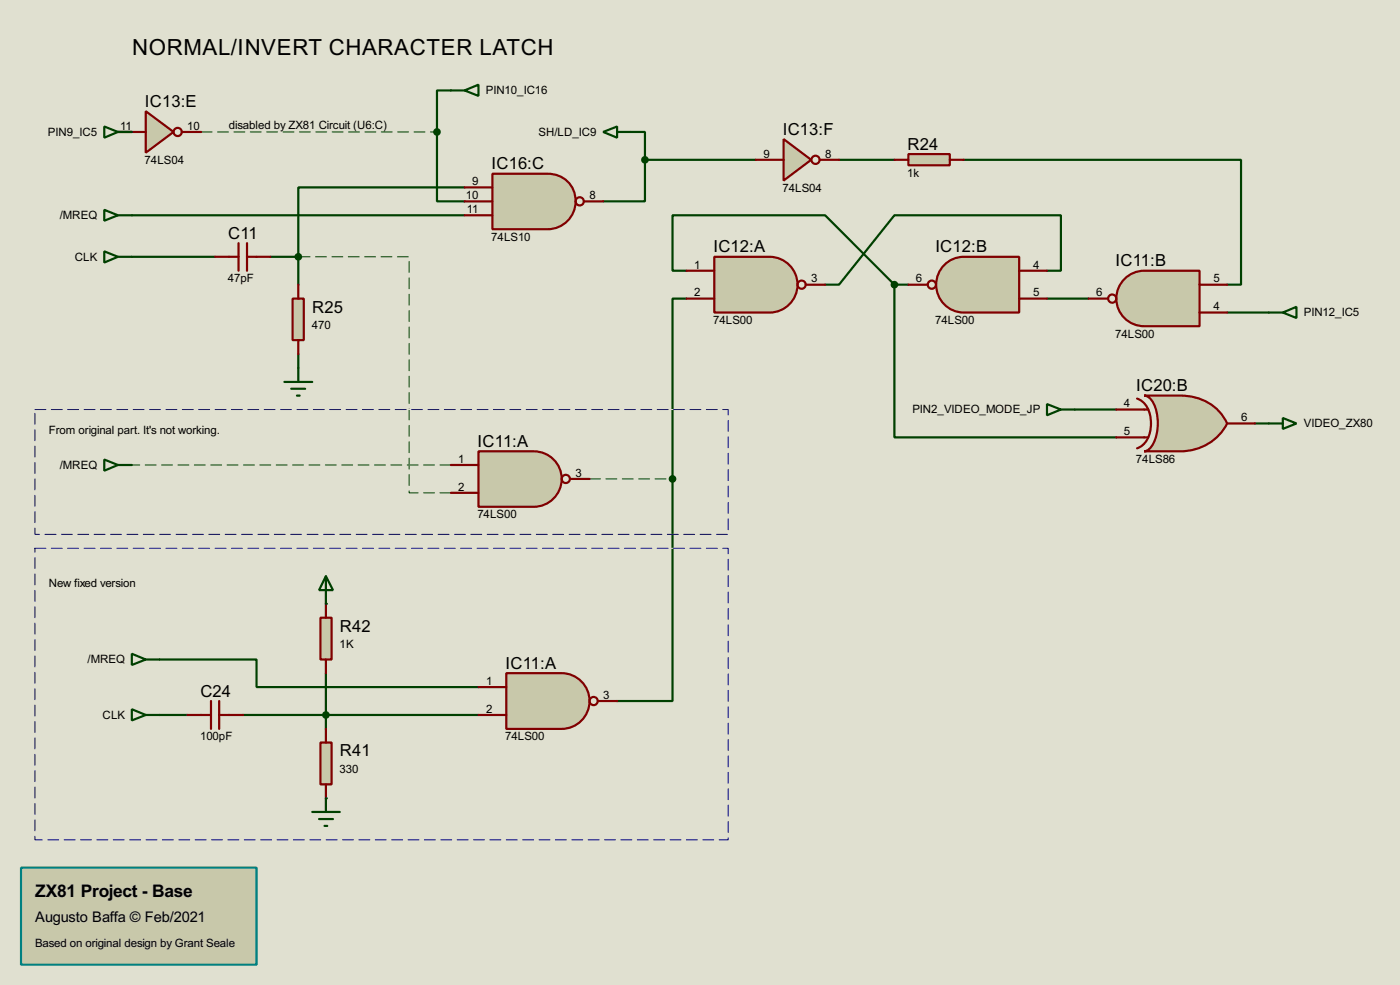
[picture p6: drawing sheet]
<svg xmlns="http://www.w3.org/2000/svg" width="256mm" height="180mm" viewBox="0 0 256 180" stroke-linecap="round" stroke-linejoin="round" font-family="sans-serif">
<path d="M0 0h256.5v180.3h-256.5z" fill="#e0e0d0"/>
<g fill="none" stroke="#004000" stroke-width=".4">
<path d="M24.2 39.4h60.9M80.1 24.2v12.7h5M85.1 34.3h-30.4v12.7M138.5 29.3h-20.3v7.6h-7.7M153.7 29.3h10.2M176.6 29.3h50.8v22.8h-2.6M24.2 47h15.2M49.6 47h5.1M54.7 47v5.1M125.8 49.6h-2.6v-10.2h28l12.7 12.7M163.9 52.1v28h40.6M163.9 52.1h2.5"/>
<path d="M191.8 49.6h2.6v-10.2h-30.5l-10.2 12.7h-2.5M191.8 54.7h7.6M54.7 64.8v2.6M229.9 77.5h2.6M29.3 120.7h17.7v5.1h40.7"/>
</g>
<path d="M36.9 24.2h43.2M54.7 47h20.3v43.2h7.6M24.2 85.1h58.4" fill="none" stroke="#e0e0d0" stroke-width=".18"/>
<path d="M36.9 24.2h43.2M82.6 90.2h-7.6v-43.2h-20.3M82.6 85.1h-58.4" fill="none" stroke="#004000" stroke-width=".18" stroke-dasharray="2 1"/>
<circle cx="59.7" cy="146.1" r=".2" fill="#004000"/>
<path d="M125.8 54.7h-2.6v73.6h-10.1M29.3 130.9h5M44.5 130.9h43.2M59.7 123.2v10.2" fill="none" stroke="#004000" stroke-width=".4"/>
<path d="M108 87.7h15.2" fill="none" stroke="#e0e0d0" stroke-width=".18"/>
<path d="M108 87.7h15.2" fill="none" stroke="#004000" stroke-width=".18" stroke-dasharray="2 1"/>
<circle cx="59.7" cy="110.5" r=".2" fill="#004000"/>
<path d="M82.6 16.6h-2.5v7.6M21.6 24.2h2.6M115.6 24.2h2.6v5.1M224.8 57.2h7.7M196.9 75h7.6" fill="none" stroke="#004000" stroke-width=".4"/>
<path d="M26.7 20.4l5.1 3.8-5.1 3.8z" fill="#c8c8aa" stroke="#800000" stroke-width=".4"/>
<g fill="none" stroke="#800000" stroke-width=".4">
<path d="M21.6 24.2h5.1M33.3 24.2h3.6"/>
<circle cx="32.5" cy="24.2" r=".75"/>
</g>
<path d="M143.6 25.5l5 3.8-5 3.8z" fill="#c8c8aa" stroke="#800000" stroke-width=".4"/>
<g fill="none" stroke="#800000" stroke-width=".4">
<path d="M138.5 29.3h5.1M150.2 29.3h3.5"/>
<circle cx="149.4" cy="29.3" r=".75"/>
</g>
<path d="M166.4 28.2h7.6v2.1h-7.6z" fill="#c8c8aa" stroke="#800000" stroke-width=".4"/>
<path d="M163.9 29.3h2.5M174 29.3h2.6" fill="none" stroke="#800000" stroke-width=".4"/>
<path d="M90.2 31.8h10.2a5.1 5.1 0 0 1 5.1 5.1 5.1 5.1 0 0 1-5.1 5.1h-10.2z" fill-rule="evenodd" fill="#c8c8aa" stroke="#800000" stroke-width=".4"/>
<g fill="none" stroke="#800000" stroke-width=".4">
<path d="M85.1 34.3h5.1M85.1 36.9h5.1M85.1 39.4h5.1M107 36.9h3.5"/>
<circle cx="106.2" cy="36.9" r=".75"/>
</g>
<path d="M87.7 82.6h10.1a5.1 5.1 0 0 1 5.1 5.1 5.1 5.1 0 0 1-5.1 5.1h-10.1z" fill-rule="evenodd" fill="#c8c8aa" stroke="#800000" stroke-width=".4"/>
<g fill="none" stroke="#800000" stroke-width=".4">
<path d="M82.6 85.1h5.1M82.6 90.2h5.1M104.4 87.7h3.6"/>
<circle cx="103.6" cy="87.7" r=".75"/>
</g>
<path d="M130.9 47h10.1a5.1 5.1 0 0 1 5.1 5.1 5.1 5.1 0 0 1-5.1 5.1h-10.1z" fill-rule="evenodd" fill="#c8c8aa" stroke="#800000" stroke-width=".4"/>
<g fill="none" stroke="#800000" stroke-width=".4">
<path d="M125.8 49.6h5.1M125.8 54.7h5.1M147.6 52.1h3.6"/>
<circle cx="146.8" cy="52.1" r=".75"/>
</g>
<path d="M173.3 48.2a5 5 0 0 1 3.3-1.2h10.1v10.2h-10.1a5.1 5.1 0 0 1-4.8-3.4 5.1 5.1 0 0 1 1.5-5.6z" fill-rule="evenodd" fill="#c8c8aa" stroke="#800000" stroke-width=".4"/>
<g fill="none" stroke="#800000" stroke-width=".4">
<path d="M166.4 52.1h3.6M186.7 49.6h5.1M186.7 54.7h5.1"/>
<circle cx="170.7" cy="52.1" r=".75"/>
</g>
<path d="M206.3 50.8a5.1 5.1 0 0 1 3.3-1.2h10.2v10.1h-10.2a5.1 5.1 0 0 1-4.8-3.3 5.1 5.1 0 0 1 1.5-5.6z" fill-rule="evenodd" fill="#c8c8aa" stroke="#800000" stroke-width=".4"/>
<g fill="none" stroke="#800000" stroke-width=".4">
<path d="M199.4 54.7h3.6M219.8 57.2h5M219.8 52.1h5"/>
<circle cx="203.7" cy="54.7" r=".75"/>
</g>
<path d="M53.6 54.7h2.1v7.6h-2.1z" fill="#c8c8aa" stroke="#800000" stroke-width=".4"/>
<path d="M39.4 47h4.3M43.7 44.5v5.1M45.3 44.5v5.1M45.3 47h4.3M54.7 52.1v2.6M54.7 62.3v2.5" fill="none" stroke="#800000" stroke-width=".4"/>
<path d="M209.6 72.4h6.6a9.1 9.1 0 0 1 8.6 5.1 9.5 9.5 0 0 1-8.6 5.1h-6.6a2.27 2.27 0 0 0 1.7-1.5 8.6 8.6 0 0 0-.4-7.9l-.8-.7z" fill-rule="evenodd" fill="#c8c8aa" stroke="#800000" stroke-width=".4"/>
<path d="M204.5 75h5.9M208.3 73a4.4 4.4 0 0 1 2.6 4.5 4.4 4.4 0 0 1-2.6 4.6M224.8 77.5h5.1M204.5 80.1h5.9" fill="none" stroke="#800000" stroke-width=".4"/>
<path d="M19.1 38.4l2.5 1-2.5 1zM21.6 39.4h2.6M19.1 46l2.5 1-2.5 1.1zM21.6 47h2.6M52.1 69.9h5.1M53.4 71.2h2.5M54.4 72.4h.5M54.7 67.4v2.5M232.5 77.5h2.5M235 76.5l2.5 1-2.5 1z" fill="none" stroke="#004000" stroke-width=".4"/>
<g fill="#004000" stroke="#004000" stroke-width=".4">
<circle cx="54.6" cy="47" r=".5"/>
<circle cx="163.8" cy="52.1" r=".5"/>
<circle cx="118.1" cy="29.3" r=".5"/>
<circle cx="80" cy="24.2" r=".5"/>
</g>
<path d="M3.9 158.8h43.1v17.8h-43.1z" fill-rule="evenodd" fill="#c8c8aa" stroke="#008080" stroke-width=".4"/>
<path d="M92.8 123.2h10.1a5.1 5.1 0 0 1 5.1 5.1 5.1 5.1 0 0 1-5.1 5.1h-10.1z" fill-rule="evenodd" fill="#c8c8aa" stroke="#800000" stroke-width=".4"/>
<g fill="none" stroke="#800000" stroke-width=".4">
<path d="M87.7 125.8h5.1M87.7 130.9h5.1M109.5 128.3h3.6"/>
<circle cx="108.7" cy="128.3" r=".75"/>
</g>
<path d="M19.1 84.1l2.5 1-2.5 1.1zM21.6 85.1h2.6M24.2 119.7l2.5 1-2.5 1zM26.7 120.7h2.6" fill="none" stroke="#004000" stroke-width=".4"/>
<path d="M58.7 135.9h2.1v7.7h-2.1z" fill="#c8c8aa" stroke="#800000" stroke-width=".4"/>
<path d="M34.3 130.9h4.4M38.7 128.3v5.1M40.2 128.3v5.1M40.2 130.9h4.3M59.7 133.4v2.5M59.7 143.6v2.5" fill="none" stroke="#800000" stroke-width=".4"/>
<path d="M24.2 129.8l2.5 1.1-2.5 1zM26.7 130.9h2.6M57.2 148.6h5.1M58.5 149.9h2.5M59.5 151.2h.5M59.7 146.1v2.5" fill="none" stroke="#004000" stroke-width=".4"/>
<g fill="#004000" stroke="#004000" stroke-width=".4">
<circle cx="59.7" cy="130.9" r=".5"/>
<circle cx="123.2" cy="87.7" r=".5"/>
</g>
<path d="M6.4 75h127v22.8h-127zM6.4 100.4h127v53.3h-127z" fill="none" stroke="#e0e0d0" stroke-width=".18"/>
<path d="M6.4 75h127v22.8h-127zM6.4 100.4h127v53.3h-127z" fill="none" stroke="#000080" stroke-width=".18" stroke-dasharray="2 1"/>
<path d="M58.7 113.1h2.1v7.6h-2.1z" fill="#c8c8aa" stroke="#800000" stroke-width=".4"/>
<path d="M59.7 110.5v2.6M59.7 120.7v2.5" fill="none" stroke="#800000" stroke-width=".4"/>
<path d="M82.6 16.6h2.5M85.1 16.6l2.6-1.1v2.1zM19.1 23.2l2.5 1-2.5 1zM21.6 24.2h2.6M110.5 24.2l2.6-1v2zM113.1 24.2h2.5M232.5 57.2h2.5M235 57.2l2.5-1v2zM191.8 74l2.6 1-2.6 1zM194.4 75h2.5M59.7 105.5l1.3 2.5h-2.5zM59.7 105.5v5" fill="none" stroke="#004000" stroke-width=".4"/>
<text font-size="4.6" x="24.2" y="10.1">NORMAL/INVERT CHARACTER LATCH</text>
<text font-size="3.6" x="6.5" y="164.2">ZX81 Project - Base</text>
<g font-size="3.4">
<text x="26.6" y="19.6">IC13:E</text>
<text x="143.4" y="24.7">IC13:F</text>
<text x="166.3" y="27.4">R24</text>
<text x="90.1" y="31">IC16:C</text>
<text x="41.8" y="43.7">C11</text>
<text x="130.7" y="46.2">IC12:A</text>
<text x="171.4" y="46.2">IC12:B</text>
<text x="204.4" y="48.7">IC11:B</text>
<text x="57.2" y="57.2">R25</text>
<text x="208.2" y="71.6">IC20:B</text>
<text x="87.5" y="81.8">IC11:A</text>
<text x="62.3" y="115.6">R42</text>
<text x="92.6" y="122.4">IC11:A</text>
<text x="36.7" y="127.5">C24</text>
<text x="62.3" y="138.5">R41</text>
</g>
<text font-size="3" x="6.4" y="168.8">Augusto Baffa © Feb/2021</text>
<g font-size="2.4">
<text x="89" y="17.3">PIN10_IC16</text>
<text x="22" y="23.8">11</text>
<text x="34.3" y="23.8">10</text>
<text x="42" y="23.6">disabled by ZX81 Circuit (U6:C)</text>
<text x="8.8" y="24.9">PIN9_IC5</text>
<text x="98.6" y="24.9">SH/LD_IC9</text>
<text x="139.9" y="28.9">9</text>
<text x="151.2" y="28.9">8</text>
<text x="26.5" y="30">74LS04</text>
<text x="86.5" y="33.9">9</text>
<text x="143.4" y="35.2">74LS04</text>
<text x="166.2" y="32.4">1k</text>
<text x="11" y="40.1">/MREQ</text>
<text x="85.4" y="36.5">10</text>
<text x="85.5" y="39">11</text>
<text x="108" y="36.5">8</text>
<text x="13.7" y="47.7">CLK</text>
<text x="90" y="44.1">74LS10</text>
<text x="41.8" y="51.7">47pF</text>
<text x="127.2" y="49.2">1</text>
<text x="148.6" y="51.7">3</text>
<text x="167.8" y="51.7">6</text>
<text x="189.3" y="49.2">4</text>
<text x="222.3" y="51.7">5</text>
<text x="127.2" y="54.3">2</text>
<text x="130.7" y="59.3">74LS00</text>
<text x="171.3" y="59.3">74LS00</text>
<text x="189.3" y="54.3">5</text>
<text x="200.8" y="54.3">6</text>
<text x="222.3" y="56.8">4</text>
<text x="238.8" y="57.9">PIN12_IC5</text>
<text x="57.2" y="60.2">470</text>
<text x="204.3" y="61.8">74LS00</text>
<text x="167.1" y="75.7">PIN2_VIDEO_MODE_JP</text>
<text x="205.9" y="74.6">4</text>
<text x="227.4" y="77.1">6</text>
<text x="8.9" y="79.4">From original part. It's not working.</text>
<text x="205.9" y="79.7">5</text>
<text x="238.8" y="78.2">VIDEO_ZX80</text>
<text x="11" y="85.8">/MREQ</text>
<text x="84" y="84.7">1</text>
<text x="84" y="89.8">2</text>
<text x="105.5" y="87.3">3</text>
<text x="208.1" y="84.7">74LS86</text>
<text x="87.5" y="94.9">74LS00</text>
<text x="8.9" y="107.4">New fixed version</text>
<text x="62.2" y="118.6">1K</text>
<text x="16.1" y="121.4">/MREQ</text>
<text x="89.1" y="125.4">1</text>
<text x="18.8" y="131.6">CLK</text>
<text x="89.1" y="130.5">2</text>
<text x="110.5" y="127.9">3</text>
<text x="36.7" y="135.5">100pF</text>
<text x="92.6" y="135.5">74LS00</text>
<text x="62.2" y="141.5">330</text>
<text x="6.4" y="173.4">Based on original design by Grant Seale</text>
</g>
</svg>
